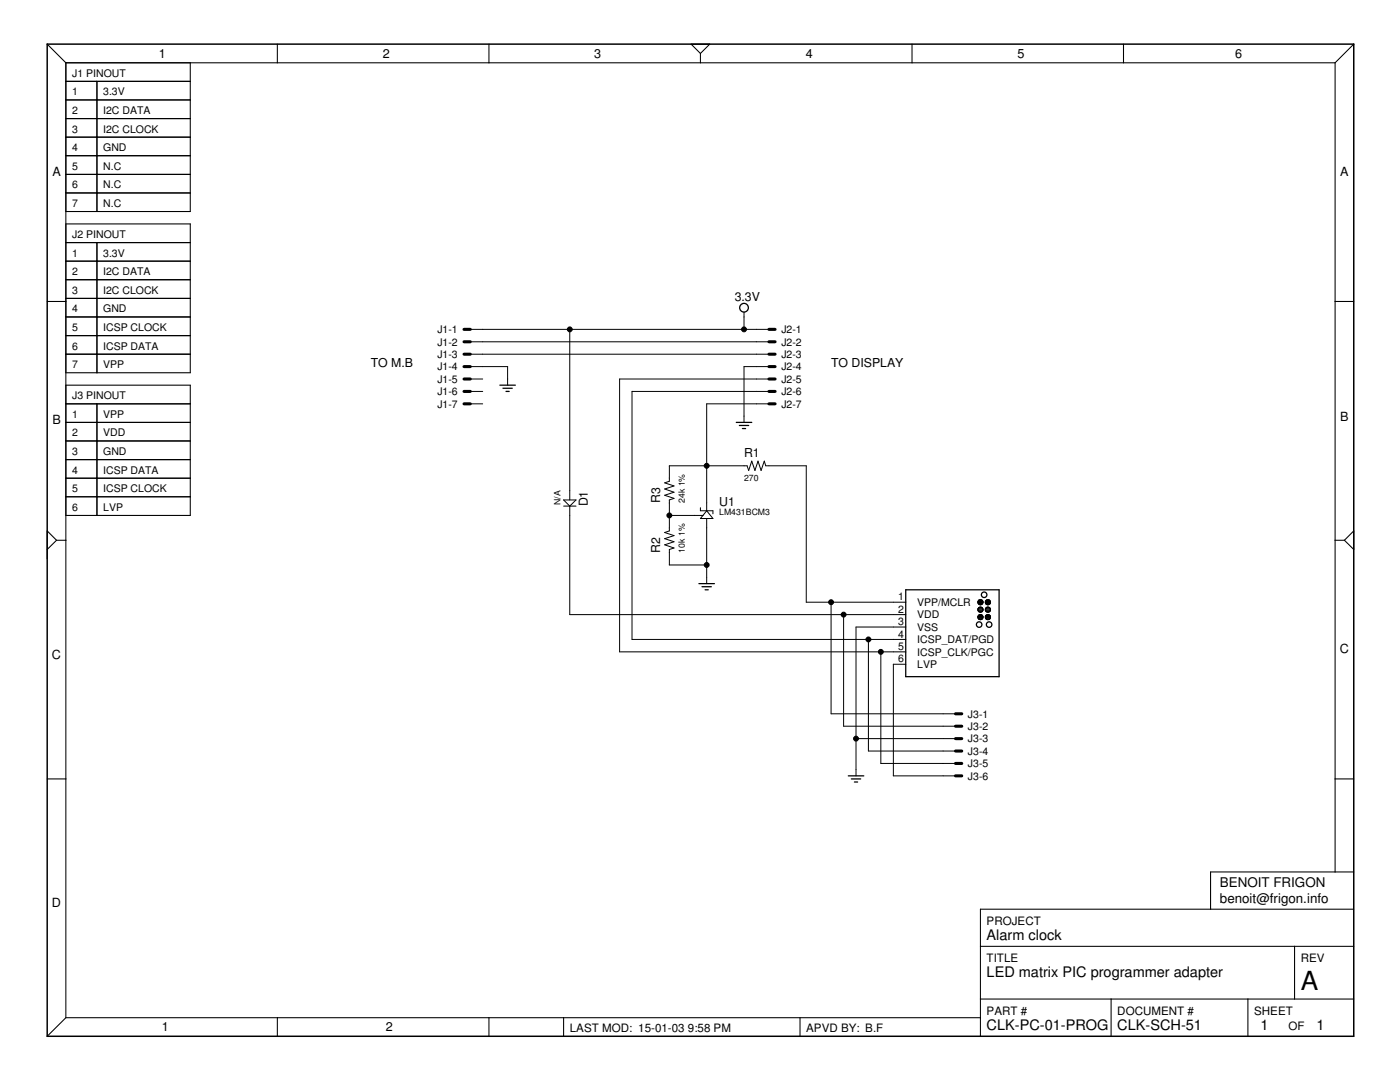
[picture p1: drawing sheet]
<svg xmlns="http://www.w3.org/2000/svg" width="279mm" height="216mm" viewBox="0 0 279 216" stroke-linecap="round" stroke-linejoin="round" font-family="sans-serif">
<g fill="none" stroke="#000" stroke-width=".21">
<path d="M9.4 8.8l3.7 3.7M13.1 12.5v190.6M13.1 12.5h253.3M13.1 19.9h24.9M13.1 16.2h24.9M19.3 16.2v26M38 12.5v29.7h-24.9M55.4 8.8v3.7M97.6 8.8v3.7M137.9 8.8h3.7l-1.8 1.9zM139.8 10.7v1.8M182 8.8v3.7"/>
<path d="M224.2 8.8v3.7M266.4 12.5v161.5M270.2 8.8l-3.8 3.7M13.1 23.7h24.9M13.1 27.4h24.9M13.1 31.1h24.9M13.1 34.8h24.9M13.1 38.5h24.9M13.1 44.7h24.9v29.7h-24.9M13.1 52.1h24.9M13.1 48.4h24.9M13.1 55.8h24.9"/>
<path d="M13.1 59.5h24.9M19.3 48.4v26M9.4 60.2h3.7M13.1 76.9h24.9v25.9h-24.9M13.1 63.2h24.9M13.1 67h24.9M13.1 70.7h24.9M266.4 60.2h3.8M13.1 80.6h24.9M13.1 84.3h24.9M13.1 88h24.9M13.1 91.7h24.9"/>
<path d="M13.1 95.4h24.9M13.1 99.1h24.9M19.3 80.6v22.2M11.3 107.8l-1.9-1.9v5.6M11.3 107.8h1.8M11.3 107.8l-1.9 1.8M266.4 107.8h1.9M270.2 105.9v3.7l-1.9-1.8zM9.4 155.4h3.7M266.4 155.4h3.8M270.2 174h-28.6v7.4M195.7 199.3h74.5"/>
<path d="M195.7 188.8h74.5M221.7 199.3v7.5M249 199.3v7.5M258.4 188.8v10.5M270.2 181.4h-74.5v25.4M13.1 203.1h182.6M13.1 203.1l-3.7 3.7M55.4 203.1v3.7M97.6 203.1v3.7M112.5 203.1v3.7M159.7 203.1v3.7"/>
</g>
<path d="M9.4 8.8h260.8v198h-260.8z" fill="none" stroke="#000" stroke-width=".3"/>
<g fill="none" stroke="#000" stroke-width=".61">
<path d="M92.6 65.7h1.3M92.6 68.2h1.3M92.6 70.7h1.3M92.6 73.2h1.3M92.6 75.6h1.3M92.6 78.1h1.3M153.5 65.7h1.2M153.5 68.2h1.2M153.5 70.7h1.2M153.5 73.2h1.2M153.5 75.6h1.2M153.5 78.1h1.2"/>
<path d="M92.6 80.6h1.3M153.5 80.6h1.2M190.7 144.9h1.2M190.7 147.4h1.2M190.7 149.9h1.2M190.7 152.3h1.2M190.7 154.8h1.2M190.7 142.4h1.2"/>
</g>
<g fill="none" stroke="#000" stroke-width=".2">
<path d="M93.9 65.7h59.6M93.9 68.2h59.6M93.9 70.7h59.6M93.9 73.2h7.4v3.7M93.9 75.6h2.4M93.9 78.1h2.4M113.7 65.7v34.1M148.5 62.3v3.4M153.5 73.2h-5v11.1M153.5 75.6h-29.8v54.5h57.1M153.5 78.1h-27.4v49.5h54.7M93.9 80.6h2.4"/>
<path d="M112.5 99.8h2.5l-1.3 1.2zM153.5 80.6h-12.5v21.3M112.5 101h2.5M113.7 101v21.6h67.1M133.6 102.8h6.7M139.8 101.3v.6h2.5v.6M141 112.7h-7.4v-3.1l.9-.3-1.8-.6 1.8-.6-1.8-.6 1.8-.6-1.8-.6 .9-.4v-6.1l.9-.4-1.8-.6 1.8-.6-1.8-.6 1.8-.6-1.8-.6 .9-.4v-3.1h15.5l.3 1 .6-1.9 .7 1.9 .6-1.9 .6 1.9 .6-1.9 .3 .9h8.1v27.3h19.9M141 103.5v13M141 101.9l1.3 1.6h-2.5l.5-.7M141 101.9l-.7 .9M165.9 120.2v22.2h24.8M168.4 122.6v22.3h22.3"/>
<path d="M173.3 127.6v22.3h17.4M175.8 130.1v22.2h14.9M180.8 125.1h-10v29.7M180.8 132.5h-2.5v22.3h12.4M170.8 147.4h19.9"/>
</g>
<g fill="none" stroke="#000" stroke-width=".25">
<path d="M99.8 76.9h3M100.4 77.5h1.8M101 78.1h.6M146.9 84.3h3.1M147.6 84.9h1.8M148.2 85.5h.6M139.5 116.5h3.1M140.1 117.1h1.9M140.7 117.7h.7M180.8 117.7h18.6v17.3h-18.6zM195.3 119.8h.7M195.3 119.8l.3-.1 .4 .1"/>
<path d="M195.3 119.8a.5 .5 0 0 0 0 .7 .5 .5 0 0 0 .7 0 .5 .5 0 0 0 0-.7M196.8 119.8h.7M196.8 119.8a.5 .5 0 0 0 0 .7 .5 .5 0 0 0 .7 0 .5 .5 0 0 0 0-.7M196.8 119.8l.2-.1 .5 .1M195.2 120.2h1M195.2 121.5v.3M195.2 123v.3M195.2 121.5a.5 .5 0 0 1 .5-.4 .5 .5 0 0 1 .5 .4M195.2 121.8h1M195.2 121.5h1M195.2 121.8l.1 .2M195.2 123a.5 .5 0 0 1 .5-.4 .5 .5 0 0 1 .5 .4"/>
<path d="M195.2 123.3a.5 .5 0 0 0 .5 .3 .5 .5 0 0 0 .5-.3M195.2 123.3h1M195.2 123h1M195.2 120h.9M195.3 120.4h.8M195.3 122h.7M195.3 122l.4 .2 .3-.2M195.3 122.8h.7M195.3 121.3h.7M195.3 123.5h.7M196.2 121.5v.3M196.2 121.8l-.2 .2"/>
<path d="M196.2 123v.3M196.7 120.2h1M196.7 121.8h.9M196.7 120h.9M196.7 121.8a.5 .5 0 0 1 .6-.6 .5 .5 0 0 1 .2 .8M196.7 121.8l.1 .2M196.7 121.5h.9M196.7 123.3h.9M196.7 123h.9M196.7 123.3a.49 .49 0 0 0 .5 .3 .49 .49 0 0 0 .4-.3M196.7 120.4h.9M196.8 122a.5 .5 0 0 0 .7 0"/>
<path d="M196.8 122h.7M196.8 122.8h.7M196.8 122.8l-.1 .5M196.8 122.8l.3-.2 .4 .2M196.8 123.5h.7M196.8 121.3h.7M197.5 122.8l.1 .5M169.3 154.8h3.1M169.9 155.4h1.9M170.5 156h.7"/>
<circle cx="148.5" cy="61.4" r=".87"/>
<circle cx="196.4" cy="118.7" r=".55"/>
<circle cx="195.4" cy="124.6" r=".55"/>
<circle cx="197.4" cy="124.6" r=".55"/>
</g>
<g fill="#000" stroke="#000" stroke-width=".2">
<circle cx="113.7" cy="65.7" r=".49"/>
<circle cx="148.5" cy="65.7" r=".49"/>
<circle cx="141" cy="92.9" r=".49"/>
<circle cx="133.6" cy="102.8" r=".49"/>
<circle cx="141" cy="112.7" r=".49"/>
<circle cx="165.9" cy="120.2" r=".49"/>
<circle cx="168.4" cy="122.6" r=".49"/>
<circle cx="173.3" cy="127.6" r=".49"/>
<circle cx="175.8" cy="130.1" r=".49"/>
<circle cx="170.8" cy="147.4" r=".49"/>
</g>
<text font-size="5.2" x="259.6" y="197.5">A</text>
<g font-size="2.9">
<text x="196.9" y="187.6">Alarm clock</text>
<text x="196.9" y="195">LED matrix PIC programmer adapter</text>
<text x="196.9" y="205.5">CLK-PC-01-PROG</text>
<text x="223" y="205.5">CLK-SCH-51</text>
<text x="251.5" y="205.5">1</text>
<text x="262.7" y="205.5">1</text>
</g>
<g font-size="2.7">
<text x="243.5" y="177.1">BENOIT FRIGON</text>
<text x="243.5" y="180.2">benoit@frigon.info</text>
</g>
<g font-size="2.5">
<text x="31.7" y="11.6">1</text>
<text x="76.4" y="11.6">2</text>
<text x="118.6" y="11.6">3</text>
<text x="160.8" y="11.6">4</text>
<text x="203" y="11.6">5</text>
<text x="246.5" y="11.6">6</text>
<text x="10.5" y="35.1">A</text>
<text x="267.5" y="35.1">A</text>
<text x="146.6" y="60.2">3.3V</text>
<text x="74" y="73.1">TO M.B</text>
<text x="165.9" y="73.1">TO DISPLAY</text>
<text x="267.5" y="83.9">B</text>
<text x="10.5" y="84.6">B</text>
<text x="148.5" y="91.1">R1</text>
<text x="117.3" y="101" transform="rotate(-90 117.3 101)">D1</text>
<text x="131.7" y="100.4" transform="rotate(-90 131.7 100.4)">R3</text>
<text x="143.5" y="101">U1</text>
<text x="131.7" y="110.3" transform="rotate(-90 131.7 110.3)">R2</text>
<text x="10.4" y="131.6">C</text>
<text x="267.4" y="130.3">C</text>
<text x="10.4" y="181.1">D</text>
<text x="32.3" y="205.8">1</text>
<text x="77" y="205.8">2</text>
</g>
<g font-size="2.3">
<text x="196.9" y="184.5">PROJECT</text>
<text x="196.9" y="191.9">TITLE</text>
<text x="259.6" y="191.9">REV</text>
<text x="196.9" y="202.4">PART #</text>
<text x="223" y="202.4">DOCUMENT #</text>
<text x="250.3" y="202.4">SHEET</text>
<text x="113.7" y="205.8">LAST MOD: 15-01-03</text>
<text x="137.3" y="205.8">9:58 PM</text>
<text x="160.9" y="205.8">APVD BY: B.F</text>
<text x="257.1" y="205.5">OF</text>
</g>
<g font-size="2.1">
<text x="14.4" y="15.3">J1 PINOUT</text>
<text x="14.4" y="19">1</text>
<text x="14.4" y="22.7">2</text>
<text x="20.6" y="19">3.3V</text>
<text x="20.6" y="22.7">I2C DATA</text>
<text x="14.4" y="26.4">3</text>
<text x="20.6" y="26.4">I2C CLOCK</text>
<text x="14.4" y="30.2">4</text>
<text x="14.4" y="33.9">5</text>
<text x="20.6" y="30.2">GND</text>
<text x="20.6" y="33.9">N.C</text>
<text x="14.4" y="37.6">6</text>
<text x="14.4" y="41.3">7</text>
<text x="20.6" y="37.6">N.C</text>
<text x="20.6" y="41.3">N.C</text>
<text x="14.4" y="47.5">J2 PINOUT</text>
<text x="14.4" y="51.2">1</text>
<text x="20.6" y="51.2">3.3V</text>
<text x="14.4" y="54.9">2</text>
<text x="14.4" y="58.6">3</text>
<text x="20.6" y="54.9">I2C DATA</text>
<text x="20.6" y="58.6">I2C CLOCK</text>
<text x="14.4" y="62.3">4</text>
<text x="20.6" y="62.3">GND</text>
<text x="14.4" y="66">5</text>
<text x="14.4" y="69.7">6</text>
<text x="20.6" y="66">ICSP CLOCK</text>
<text x="20.6" y="69.7">ICSP DATA</text>
<text x="87.3" y="66.5">J1-1</text>
<text x="87.3" y="68.9">J1-2</text>
<text x="87.3" y="71.4">J1-3</text>
<text x="155.9" y="66.5">J2-1</text>
<text x="155.9" y="68.9">J2-2</text>
<text x="155.9" y="71.4">J2-3</text>
<text x="14.4" y="73.5">7</text>
<text x="20.6" y="73.5">VPP</text>
<text x="87.3" y="73.9">J1-4</text>
<text x="87.3" y="76.4">J1-5</text>
<text x="155.9" y="73.9">J2-4</text>
<text x="155.9" y="76.4">J2-5</text>
<text x="14.4" y="83.4">1</text>
<text x="14.4" y="79.6">J3 PINOUT</text>
<text x="20.6" y="83.4">VPP</text>
<text x="87.3" y="78.8">J1-6</text>
<text x="87.3" y="81.3">J1-7</text>
<text x="155.9" y="78.8">J2-6</text>
<text x="155.9" y="81.3">J2-7</text>
<text x="14.4" y="87.1">2</text>
<text x="20.6" y="87.1">VDD</text>
<text x="14.4" y="90.8">3</text>
<text x="14.4" y="94.5">4</text>
<text x="20.6" y="90.8">GND</text>
<text x="20.6" y="94.5">ICSP DATA</text>
<text x="14.4" y="98.2">5</text>
<text x="14.4" y="101.9">6</text>
<text x="20.6" y="98.2">ICSP CLOCK</text>
<text x="20.6" y="101.9">LVP</text>
<text x="179.3" y="119.8">1</text>
<text x="179.3" y="122.3">2</text>
<text x="179.3" y="124.8">3</text>
<text x="183.1" y="120.9">VPP/MCLR</text>
<text x="183.1" y="123.4">VDD</text>
<text x="183.1" y="125.9">VSS</text>
<text x="179.3" y="127.2">4</text>
<text x="179.3" y="129.7">5</text>
<text x="183.1" y="128.3">ICSP_DAT/PGD</text>
<text x="183.1" y="130.8">ICSP_CLK/PGC</text>
<text x="179.3" y="132.2">6</text>
<text x="183.1" y="133.3">LVP</text>
<text x="193.2" y="143.2">J3-1</text>
<text x="193.2" y="145.7">J3-2</text>
<text x="193.2" y="148.1">J3-3</text>
<text x="193.2" y="150.6">J3-4</text>
<text x="193.2" y="153.1">J3-5</text>
<text x="193.2" y="155.6">J3-6</text>
</g>
<g font-size="1.7">
<text x="111.8" y="100.8" transform="rotate(-90 111.8 100.8)">N/A</text>
<text x="136.7" y="100.4" transform="rotate(-90 136.7 100.4)">24k 1%</text>
<text x="148.5" y="96">270</text>
<text x="143.5" y="102.8">LM431BCM3</text>
<text x="136.7" y="110.3" transform="rotate(-90 136.7 110.3)">10k 1%</text>
</g>
</svg>
